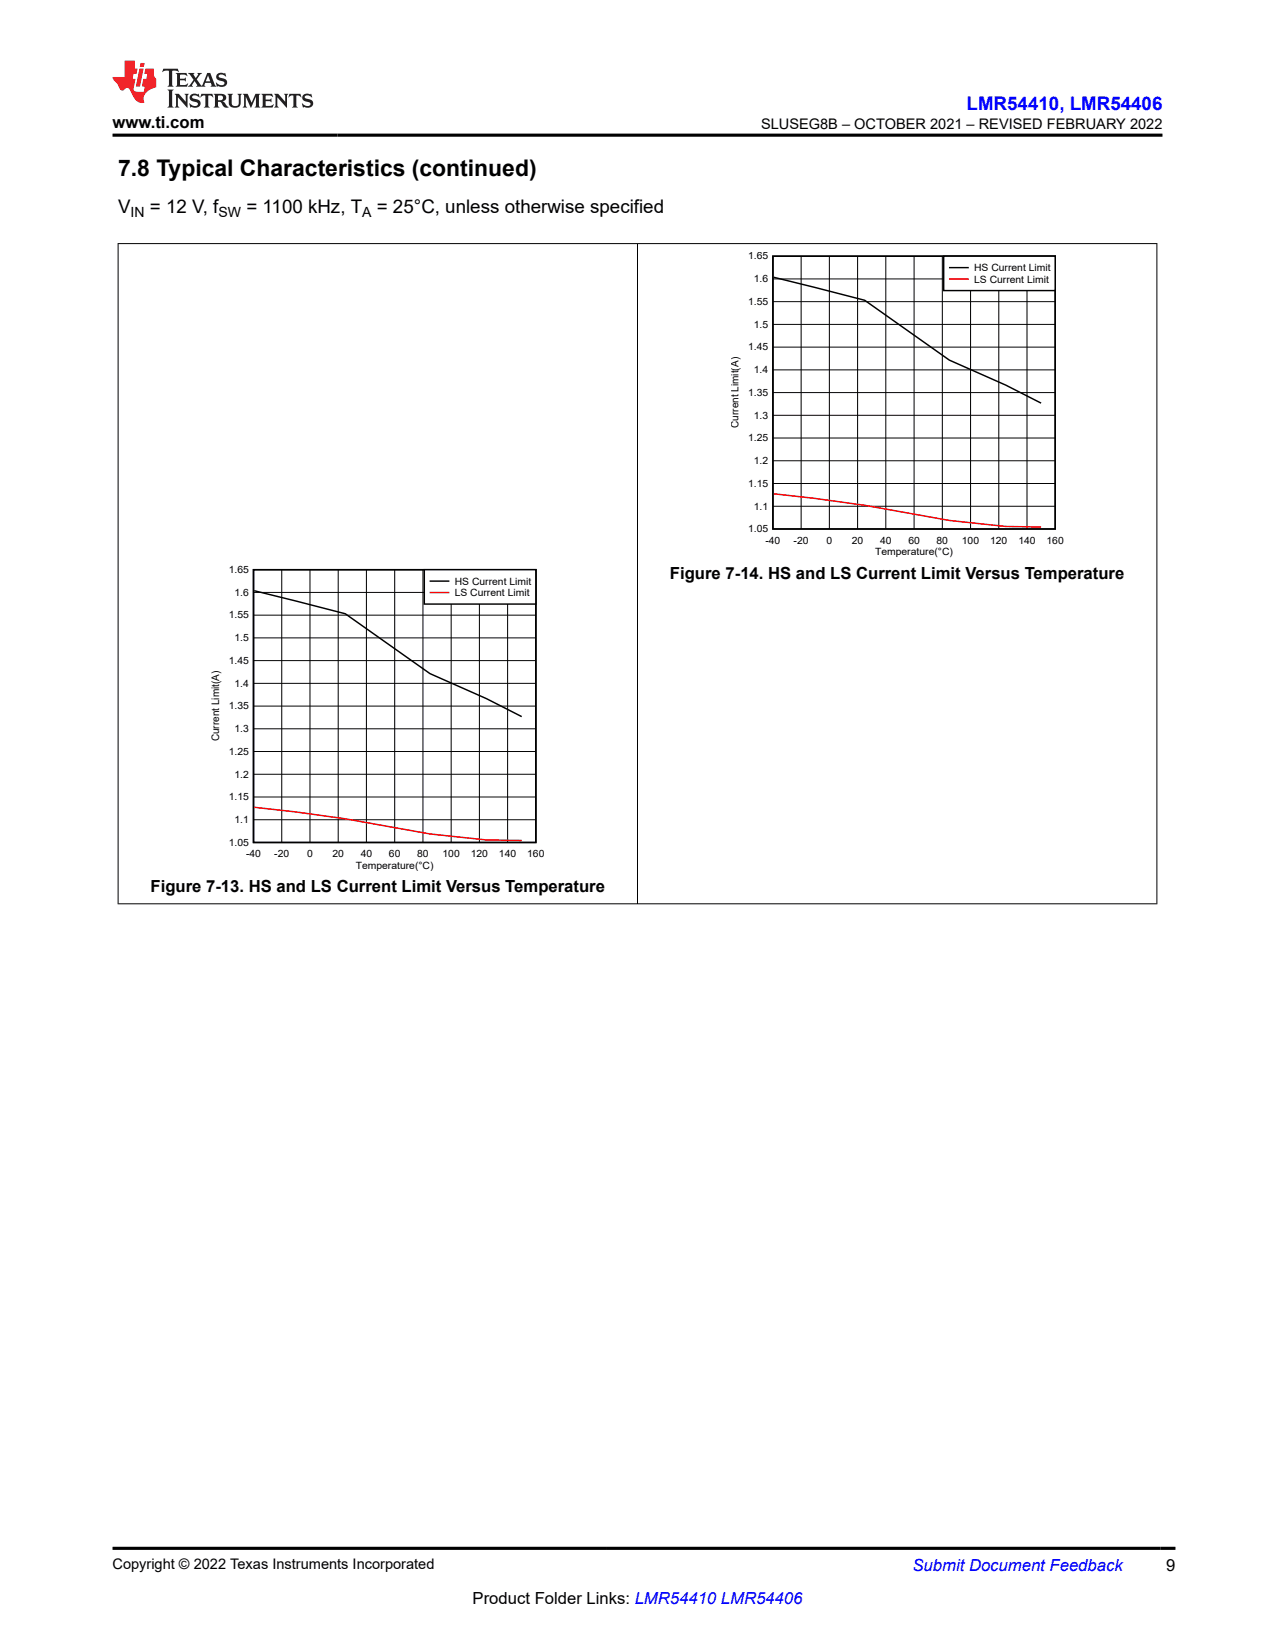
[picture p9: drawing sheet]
<svg xmlns="http://www.w3.org/2000/svg" width="216mm" height="279mm" viewBox="0 0 216 279" stroke-linecap="round" stroke-linejoin="round" font-family="sans-serif">
<path d="M42.9 96.5h47.8v46.2h-47.8zM43 100.1l15.5 3.9 14.3 10.1 9.6 4.3 5.9 3" fill="none" stroke="#000" stroke-width=".25"/>
<g fill="none" stroke="#000" stroke-width=".17">
<path d="M47.7 96.5v46.3M52.5 96.5v46.3M57.3 96.5v46.3M62 96.5v46.3M66.8 96.5v46.3M71.6 96.5v46.3M76.4 96.5v46.3M81.2 96.5v46.3M86 96.5v46.3M42.9 119.6h47.8M42.9 115.8h47.8M42.9 111.9h47.8"/>
<path d="M42.9 108.1h47.8M42.9 104.2h47.8M42.9 100.4h47.8M42.9 138.9h47.8M42.9 135h47.8M42.9 131.2h47.8M42.9 127.3h47.8M42.9 123.5h47.8"/>
</g>
<path d="M43 136.8l7.1 .8 8.4 1.1 14.3 2.6 9.6 1 5.9 .1" fill="none" stroke="#f00" stroke-width=".25"/>
<path d="M71.8 96.5h18.9v5.9h-18.9z" fill-rule="evenodd" fill="#fff"/>
<path d="M130.9 43.4h47.8v46.2h-47.8zM131 47l15.4 3.9 14.4 10.1 9.5 4.3 6 3M71.8 96.5h18.9v5.9h-18.9zM72.9 98.5h3.1" fill="none" stroke="#000" stroke-width=".25"/>
<path d="M131 83.7l7.1 .8 8.3 1.1 14.4 2.6 9.5 1 6 .1M72.9 100.4h3.1" fill="none" stroke="#f00" stroke-width=".25"/>
<g fill="none" stroke="#000" stroke-width=".17">
<path d="M130.9 58.8h47.8M130.9 55h47.8M130.9 51.1h47.8M130.9 47.3h47.8M135.7 43.4v46.2M140.4 43.4v46.2M145.2 43.4v46.2M150 43.4v46.2M154.8 43.4v46.2M159.6 43.4v46.2M164.3 43.4v46.2M169.1 43.4v46.2"/>
<path d="M173.9 43.4v46.2M130.9 78.1h47.8M130.9 74.2h47.8M130.9 70.4h47.8M130.9 66.5h47.8M130.9 62.7h47.8M130.9 85.8h47.8M130.9 81.9h47.8"/>
</g>
<path d="M159.8 43.4h18.9v5.8h-18.9z" fill-rule="evenodd" fill="#fff"/>
<path d="M159.8 43.4h18.9v5.8h-18.9zM160.8 45.3h3.1" fill="none" stroke="#000" stroke-width=".25"/>
<path d="M160.8 47.3h3.1" fill="none" stroke="#f00" stroke-width=".25"/>
<path d="M19.9 41.3h176.1M20 41.2v112M107.9 41.2v112M195.9 41.2v112M19.9 153.1h176.1" fill="none" stroke="#000" stroke-width=".17"/>
<path d="M27.7 11.6l-.2 .6a1.04 1.04 0 0 1 1.1-.2v2.3l-.2 .4h1l-.2-.4v-2.2a.65 .65 0 0 1 .9 0l.2 .1-.2-.6zM29.8 12.4l.2 .3v1.6l-.2 .4h1.9l.1-.6a1.17 1.17 0 0 1-1.3 .3v-.8h.6l.4 .2v-.7l-.4 .2h-.6v-.5l.2-.2a1 1 0 0 1 1 .3l-.1-.5zM31.8 12.4l1 1.1-1 1.2h.9l-.2-.2 .4-.8 .5 .8-.2 .2h1.6l-.2-.2 .1-.5h1l.1 .5-.1 .2h.9l-.2-.4-.8-1.9h-.5l-1 2.1-.8-1.1 .9-1h-.8l.2 .2-.5 .6-.3-.6 .1-.2zM35.2 12.8l.4 1h-.8zM36.8 12.5a.65 .65 0 0 0-.2 .7 .65 .65 0 0 0 .6 .5l.7 .1 .1 .3a.79 .79 0 0 1-.7 .4 .79 .79 0 0 1-.7-.5l.1 .7 .2-.1a.93 .93 0 0 0 1.1 0 .93 .93 0 0 0 .4-.9 1.46 1.46 0 0 0-1.2-.6l-.1-.3a1.09 1.09 0 0 1 1.2 .2l-.2-.6-.1 .1-.6-.2zM28.4 15.2l.2 .4v2.2l-.2 .4h1l-.2-.4v-2.2l.2-.4zM29.6 15.9l.2 .4v1.5l-.2 .4h.8l-.3-.4v-1.3l1.7 1.8v-2l.2-.4h-.8l.2 .2 .1 1.1-1.2-1.3zM32.3 16a.65 .65 0 0 0-.2 .8 .65 .65 0 0 0 .7 .4l.6 .2 .1 .2a.79 .79 0 0 1-.7 .4 .79 .79 0 0 1-.7-.5l.1 .7 .2-.1a.93 .93 0 0 0 1.1 .1 .93 .93 0 0 0 .4-1 1.46 1.46 0 0 0-1.2-.5l-.1-.4a1.09 1.09 0 0 1 1.2 .2l-.2-.6-.1 .1-.6-.1zM34.1 15.9l-.1 .6a.63 .63 0 0 1 .7-.3l.1 1.6-.3 .4h1l-.2-.4v-1.6a.81 .81 0 0 1 .8 .3l-.1-.6zM36.2 15.9l.2 .4v1.5l-.2 .4h.9l-.2-.2v-.7h.3a.87 .87 0 0 1 .6 .7 .64 .64 0 0 0 .9 .1l-.2-.1-.5-.7-.3-.1a.61 .61 0 0 0 .6-.6 .61 .61 0 0 0-.5-.7zM36.9 16.2h.2a.47 .47 0 0 1 .5 .1 .47 .47 0 0 1 .1 .5l-.2 .1-.6 .1zM38.5 15.9l.2 .2a2.27 2.27 0 0 0 .4 2 1.04 1.04 0 0 0 1.7-.7v-1.3l.2-.2h-.8l.2 .4v1.1a.6 .6 0 0 1-.6 .6 .6 .6 0 0 1-.6-.6v-1.1l.3-.4zM41.1 15.9l.2 .4v1.5l-.2 .4h.7l-.2-.4v-1.4l.9 1.9 .8-1.9v1.4l-.2 .4h1l-.3-.4v-1.5l.3-.4h-.8l-.7 1.5-.7-1.5zM44.3 15.9l.2 .4v1.5l-.2 .4h1.9l.1-.6a1.17 1.17 0 0 1-1.3 .3v-.8h.6l.4 .2v-.6l-.4 .2h-.6v-.6l.2-.1a1.01 1.01 0 0 1 1 .3l-.1-.6zM46.4 15.9l.3 .4v1.5l-.3 .4h.8l-.2-.4v-1.3l1.6 1.8v-2l.2-.4h-.7l.2 .2v1.1l-1.2-1.3zM49 15.9l-.1 .6a.63 .63 0 0 1 .8-.3v1.6l-.3 .4h1l-.2-.4v-1.6a.81 .81 0 0 1 .9 .3l-.2-.6zM51.4 16a.65 .65 0 0 0-.2 .8 .65 .65 0 0 0 .6 .4l.6 .2 .2 .2a.79 .79 0 0 1-.8 .4 .79 .79 0 0 1-.6-.5l.1 .7 .2-.1a.93 .93 0 0 0 1 .1 .93 .93 0 0 0 .5-1 1.46 1.46 0 0 0-1.3-.5l-.1-.4a1.09 1.09 0 0 1 1.3 .2l-.2-.6-.2 .1-.5-.1z" fill="#231f20"/>
<path d="M21.1 10.3v2.7h-2.1a1.67 1.67 0 0 0 .8 1.1l.2 .3a1.21 1.21 0 0 0 .7 1l.2-.1a.59 .59 0 0 1 .6-.4 .59 .59 0 0 1 .5 .3l.4 .8a1.73 1.73 0 0 0 2 1.4 1.76 1.76 0 0 1 1.1-2.3l1-.3-.1-1.5a1.59 1.59 0 0 1-.4-1.7h-1.4l-.2 .9h.5l-.1 .9h-.5l-.2 .9v.3l.4 .1-.2 .9h-.6a.73 .73 0 0 1-1.1-.7l.3-1.5h-.5l.2-.9h.5l.2-.9h-.5v-1.3zM23.6 11.6l-.6 3.1h.7l.6-3.1zM23.8 10.7l-.1 .6h.7l.1-.6z" fill="#ed1c24"/>
<path d="M19 22.9h177.8M19.1 262.3h179.9" fill="none" stroke="#000" stroke-width=".53"/>
<text font-size="3.9" x="20" y="29.9">7.8 Typical Characteristics (continued)</text>
<text font-size="3.2" fill="#00f" x="163.7" y="18.7">LMR54410, LMR54406</text>
<g font-size="3.2">
<text x="20" y="36.1">V</text>
<text x="25.4" y="36.1">= 12 V, f</text>
<text x="41.7" y="36.1">= 1100 kHz, T</text>
<text x="63.8" y="36.1">= 25°C, unless otherwise specified</text>
</g>
<g font-size="2.8">
<text x="19" y="21.8">www.ti.com</text>
<text x="113.5" y="98">Figure 7-14. HS and LS Current Limit Versus Temperature</text>
<text x="25.5" y="151.1">Figure 7-13. HS and LS Current Limit Versus Temperature</text>
<text x="197.5" y="266.1">9</text>
<text x="80" y="271.7">Product Folder Links: LMR54410 LMR54406</text>
</g>
<text font-size="2.8" fill="#00f" x="154.5" y="266.2">Submit Document Feedback</text>
<g font-size="2.5">
<text x="128.9" y="21.9">SLUSEG8B – OCTOBER 2021 – REVISED FEBRUARY 2022</text>
<text x="19" y="265.9">Copyright © 2022 Texas Instruments Incorporated</text>
</g>
<g font-size="2.4">
<text x="22.1" y="36.7">IN</text>
<text x="37" y="36.7">SW</text>
<text x="61.3" y="36.7">A</text>
</g>
<g font-size="1.8">
<text x="125.1" y="72.5" transform="rotate(-90 125.1 72.5)">Current Limit(A)</text>
<text x="37.1" y="125.6" transform="rotate(-90 37.1 125.6)">Current Limit(A)</text>
</g>
<g font-size="1.7">
<text x="126.7" y="44">1.65</text>
<text x="127.7" y="47.8">1.6</text>
<text x="165" y="45.9">HS Current Limit</text>
<text x="165" y="47.9">LS Current Limit</text>
<text x="126.7" y="51.7">1.55</text>
<text x="126.7" y="59.4">1.45</text>
<text x="127.7" y="55.5">1.5</text>
<text x="127.7" y="63.2">1.4</text>
<text x="126.7" y="67.1">1.35</text>
<text x="127.7" y="70.9">1.3</text>
<text x="126.7" y="74.8">1.25</text>
<text x="126.7" y="82.5">1.15</text>
<text x="127.7" y="78.6">1.2</text>
<text x="127.7" y="86.3">1.1</text>
<text x="126.7" y="90.2">1.05</text>
<text x="129.6" y="92.1">-40</text>
<text x="134.4" y="92.1">-20</text>
<text x="140" y="92.1">0</text>
<text x="144.2" y="92.1">20</text>
<text x="148.2" y="94.1">Temperature(°C)</text>
<text x="149" y="92.1">40</text>
<text x="153.8" y="92.1">60</text>
<text x="158.6" y="92.1">80</text>
<text x="162.9" y="92.1">100</text>
<text x="167.7" y="92.1">120</text>
<text x="172.4" y="92.1">140</text>
<text x="177.2" y="92.1">160</text>
<text x="38.7" y="97.1">1.65</text>
<text x="39.7" y="100.9">1.6</text>
<text x="77" y="99.1">HS Current Limit</text>
<text x="77" y="101">LS Current Limit</text>
<text x="38.7" y="104.8">1.55</text>
<text x="38.7" y="112.5">1.45</text>
<text x="39.7" y="108.6">1.5</text>
<text x="39.7" y="116.3">1.4</text>
<text x="38.7" y="120.2">1.35</text>
<text x="39.7" y="124">1.3</text>
<text x="38.7" y="127.9">1.25</text>
<text x="39.7" y="131.7">1.2</text>
<text x="38.7" y="135.6">1.15</text>
<text x="38.7" y="143.3">1.05</text>
<text x="39.7" y="139.5">1.1</text>
<text x="41.7" y="145.2">-40</text>
<text x="46.4" y="145.2">-20</text>
<text x="52" y="145.2">0</text>
<text x="56.3" y="145.2">20</text>
<text x="60.2" y="147.2">Temperature(°C)</text>
<text x="61.1" y="145.2">40</text>
<text x="65.9" y="145.2">60</text>
<text x="70.6" y="145.2">80</text>
<text x="74.9" y="145.2">100</text>
<text x="79.7" y="145.2">120</text>
<text x="84.5" y="145.2">140</text>
<text x="89.3" y="145.2">160</text>
</g>
</svg>
